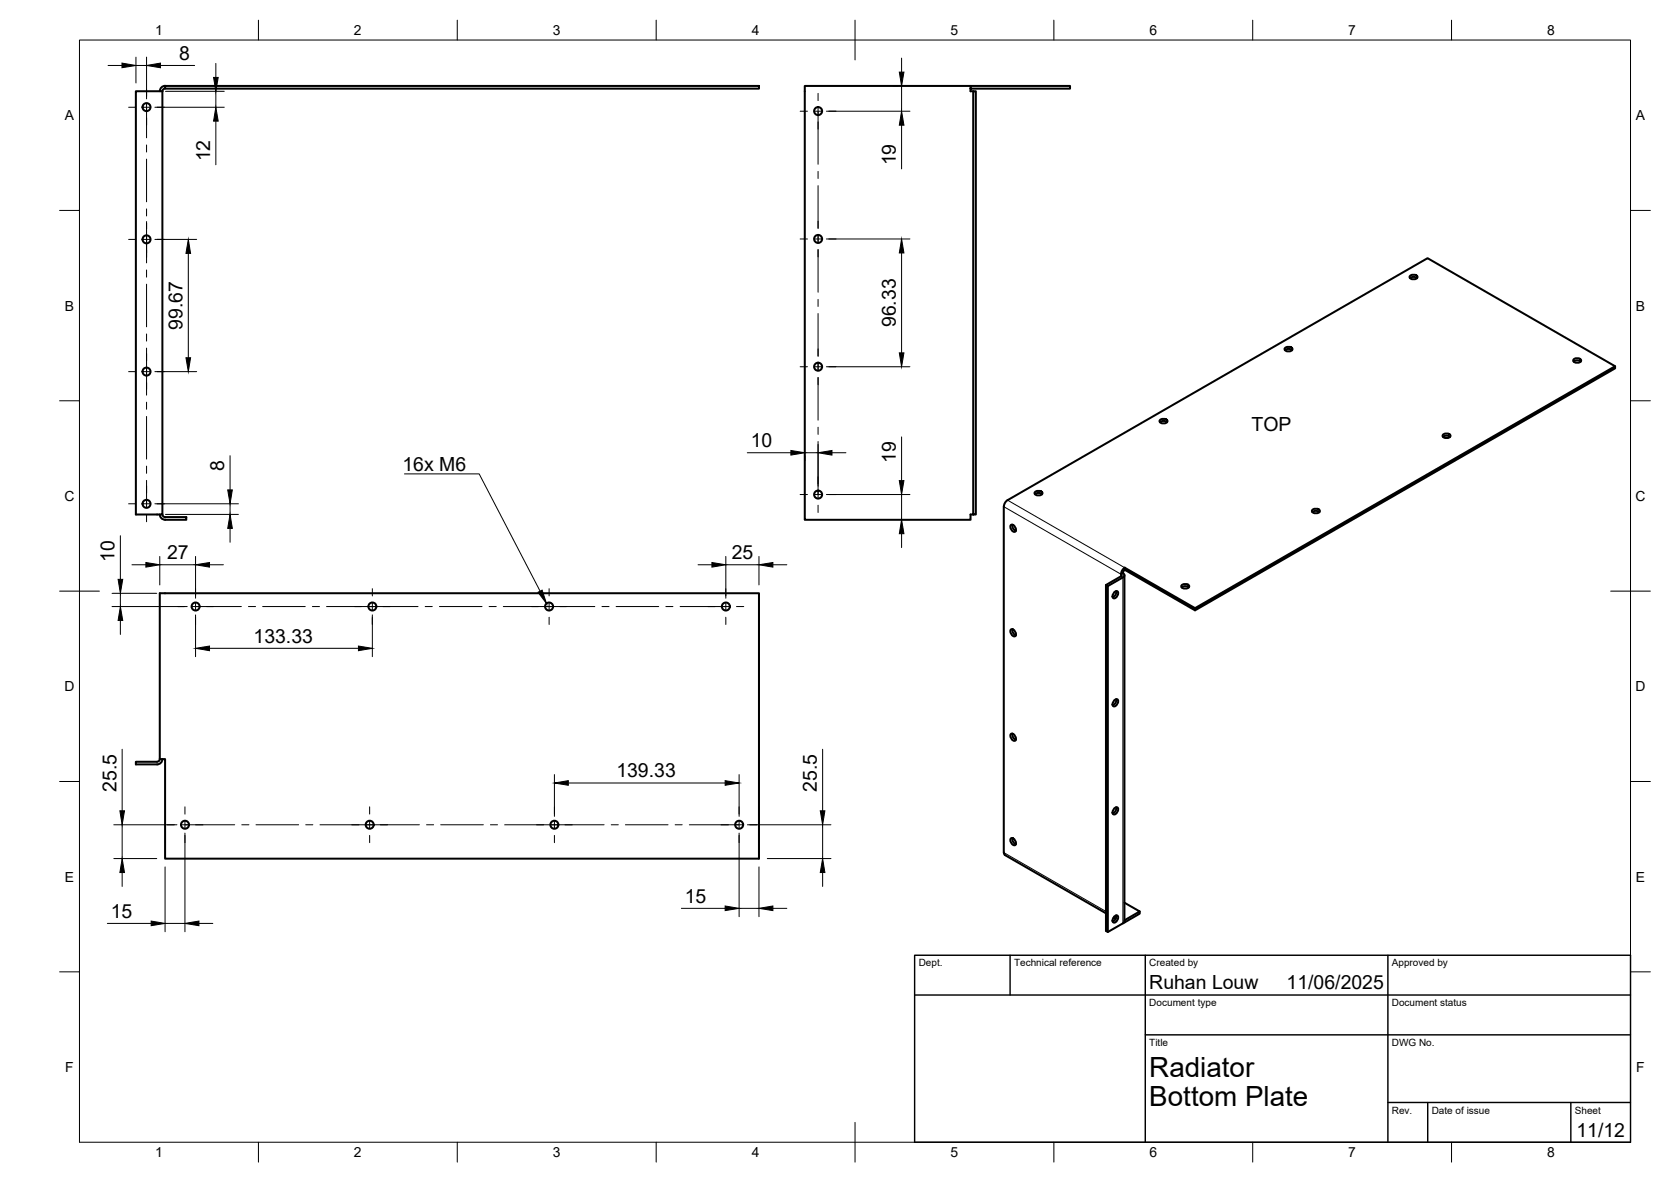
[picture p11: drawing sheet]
<svg xmlns="http://www.w3.org/2000/svg" width="420mm" height="297mm" viewBox="0 0 420 297" stroke-linecap="round" stroke-linejoin="round" font-family="sans-serif">
<!-- layer: Visible -->
<g fill="none" stroke="#000" stroke-width=".51">
<path d="M34.2 22.9h6.6v106.4h-6.6zM41.5 21.6h149.3v.7h-149.3zM41.5 21.6a1.33 1.33 0 0 0-1.3 1.3M41.5 22.3a.67 .67 0 0 0-.6 .6M244 22.3h25v-.7h-25v1.3h.7M244 21.6h-41.6v109h41.6v-1.3h1.4v-106.4h-.7v106.4M354.5 69.4l.9-.4a.73 .73 0 0 1 1 .8l-1 .4a.73 .73 0 0 1-.9-.8zM354.5 69.9l.9-.3 .9 .3M323.1 87.5l.9-.3a.73 .73 0 0 1 .9 .8l-.9 .3a.73 .73 0 0 1-.9-.8zM323.1 88l.9-.3 .9 .3M395.6 90.4l1-.4a.73 .73 0 0 1 .9 .8l-.9 .4a.73 .73 0 0 1-1-.8zM395.7 90.9l.9-.3 .9 .3"/>
<path d="M406.1 92l-47.2-27.1-105.6 60.8M291.6 105.6l1-.4a.73 .73 0 0 1 .9 .8l-.9 .4a.73 .73 0 0 1-1-.8zM291.7 106.1l.9-.3 .8 .3M362.8 109.3l.9-.4a.73 .73 0 0 1 .9 .8l-.9 .4a.73 .73 0 0 1-.9-.8zM362.8 109.8l.9-.3 .9 .3M40.2 129.3a1.33 1.33 0 0 0 1.3 1.3h5.3v-.7h-5.3a.67 .67 0 0 1-.6-.6M252.4 127.3v87l.3 .6M253.3 125.7l-.5 .5-.4 1.1M254.2 131.9a1.16 1.16 0 0 1 1.1 1.7 1.16 1.16 0 0 1-1.1-1.7zM254.6 131.9l.1 .9 .7 .6M260.2 123.7l.9-.4a.73 .73 0 0 1 1 .8l-1 .4a.73 .73 0 0 1-.9-.8zM260.2 124.2l.9-.3 .9 .3"/>
<path d="M329.9 128.2l1-.4a.73 .73 0 0 1 .9 .8l-.9 .4a.73 .73 0 0 1-1-.8zM330 128.7l.9-.3 .9 .3M40.2 149.1h150.6v66.7h-149.3v-25h-1.3zM254.2 158.2a1.16 1.16 0 0 1 1.1 1.7 1.16 1.16 0 0 1-1.1-1.7zM254.6 158.1l.1 .9 .7 .7M280.2 148.9l.8-.3a1.16 1.16 0 0 1-1.1 1.7 1.01 1.01 0 0 1 .3-1.4zM280.7 148.5l-.2 1-.7 .6M282.3 144l-.4 .3M282.4 144l.2 .3v.6l-4 2.4v86.9M282.7 144.6v86.9l-.4 .5-3.7 2.2-.5-.3v-86.9M282.8 142.7l17.7 10.1v.6l-17.7-10.2zM282.8 142.7l-.5 .5a1.35 1.35 0 0 0-.3 1.5l-3.9 2.3 .5 .3"/>
<path d="M282.8 143.2l-.5 .8M297.1 147.1l.9-.3a.73 .73 0 0 1 .9 .8l-.9 .3a.73 .73 0 0 1-.9-.8zM297.1 147.6l.9-.3 .9 .3M300.5 152.8l105.6-60.8v.6l-105.6 60.8M280.2 176l.8-.3a1.16 1.16 0 0 1-1.1 1.8 1.01 1.01 0 0 1 .3-1.5zM280.7 175.7l-.2 .9-.7 .6M40.2 190.8a.67 .67 0 0 1-.7 .6h-5.3v.7h5.3a1.33 1.33 0 0 0 1.3-1.3M254.2 184.4a1.16 1.16 0 0 1 1.1 1.7 1.16 1.16 0 0 1-1.1-1.7zM254.6 184.4l.1 .9 .7 .6M252.7 214.9l25.4 14.6M254.2 210.6a1.16 1.16 0 0 1 1.1 1.8 1.16 1.16 0 0 1-1.1-1.8zM254.6 210.6l.1 .9 .7 .6"/>
<path d="M280.2 203.2l.8-.3a1.16 1.16 0 0 1-1.1 1.7 1.01 1.01 0 0 1 .3-1.4zM280.7 202.9l-.2 .9-.7 .6M280 230.6l.5 .3M280.2 230.3l.8-.2a1.16 1.16 0 0 1-1.1 1.7 1.01 1.01 0 0 1 .3-1.5zM280.7 230l-.2 1-.7 .6M282.7 226.9l3.9 2.2-3.8 2.1M282.8 231.2l-.1 .1M286.6 229.1v.5l-4 2.3"/>
<circle cx="36.8" cy="26.9" r="1.01"/>
<circle cx="205.7" cy="27.9" r="1.01"/>
<circle cx="36.8" cy="60.2" r="1.01"/>
<circle cx="205.7" cy="60" r="1.01"/>
<circle cx="36.8" cy="93.4" r="1.01"/>
<circle cx="205.7" cy="92.2" r="1.01"/>
<circle cx="36.8" cy="126.6" r="1.01"/>
<circle cx="205.7" cy="124.3" r="1.01"/>
<circle cx="49.2" cy="152.4" r="1.01"/>
<circle cx="93.6" cy="152.4" r="1.01"/>
<circle cx="138.1" cy="152.4" r="1.01"/>
<circle cx="182.5" cy="152.4" r="1.01"/>
<circle cx="46.5" cy="207.3" r="1.01"/>
<circle cx="93" cy="207.3" r="1.01"/>
<circle cx="139.4" cy="207.3" r="1.01"/>
<circle cx="185.9" cy="207.3" r="1.01"/>
</g>
<!-- layer: Visible Narrow -->
<path d="M252.4 127.3l29.5 17v.5l.4 .3v86.9M253.3 125.7l29.5 17M252.4 214.3l25.7 14.8M280.2 230.3l.4 .2M282.7 231.2l.1 .6" fill="none" stroke="#000" stroke-width=".25"/>
<!-- layer: BORDER -->
<g fill="none" stroke="#000" stroke-width=".25">
<path d="M20 10.1h390v276.9h-390zM65 5.1v5M115 5.1v5M165 5.1v5M215 5.1v10M265 5.1v5M315 5.1v5M365 5.1v5M15 52.9h5M410 52.9h5M15 100.7h5M410 100.7h5"/>
<path d="M15 148.6h10M405 148.6h10M15 196.4h5M410 196.4h5M15 244.2h5M410 244.2h5M65 287v5M115 287v5M165 287v5M215 282.1v9.9M265 287v5M315 287v5"/>
<path d="M365 287v5"/>
</g>
<!-- layer: TITLEBLOCK -->
<path d="M230 240.1h180v46.9h-180zM230 250h180M254 240.1v9.9M288 240.1v46.9M349 240.1v46.9M288 260.1h122M349 277.1h61M359 277.1v9.9M395 277.1v9.9" fill="none" stroke="#000" stroke-width=".36"/>
<!-- layer: Smart Centers -->
<g fill="none" stroke="#000" stroke-width=".25">
<path d="M32.3 27h1.9M35.9 27h1.8M36.9 22.4v1.9M36.9 26.1v8.5M36.9 36.4v1.8M36.9 40v10.7M39.5 27h1.8M201.2 27.9h1.8M204.8 27.9h1.8M205.7 23.5v1.8M205.7 27.1v14.2M208.4 27.9h1.8"/>
<path d="M36.9 52.5v1.8M36.9 55.7v10.4M205.7 43.1v1.8M205.7 46.7v10.7M205.7 59.1v1.8M32.3 60.2h1.9M35.9 60.2h1.8M36.9 67.8v1.8M36.9 71.4v10.7M39.5 60.2h1.8M201.2 60.1h1.8M204.8 60.1h1.8"/>
<path d="M205.7 62.7v10.7M205.7 75.2v1.8M205.7 78.8v10.7M208.4 60.1h1.8M32.3 93.4h1.9M35.9 93.4h1.8M36.9 83.9v1.8M36.9 87.5v11.8M39.5 93.4h1.8M201.2 92.2h1.8M204.8 92.2h1.8M205.7 91.3v1.8"/>
<path d="M205.7 94.9v10.7M208.4 92.2h1.8M36.9 101.1v1.8M36.9 104.7v10.7M36.9 117.1v1.8M205.7 107.4v1.8M205.7 110.9v14.3M32.3 126.6h1.9M35.9 126.6h1.8M36.9 120.7v6.8M36.9 129.3v1.8M39.5 126.6h1.8"/>
<path d="M201.2 124.3h1.8M204.8 124.3h1.8M205.7 127v1.8M208.4 124.3h1.8M44.7 152.4h1.8M48.3 152.4h12.4M49.2 147.9v1.9M49.2 151.5v1.8M49.2 155.1v1.8M62.5 152.4h1.8M66 152.4h10.8M78.5 152.4h1.8"/>
<path d="M82.1 152.4h23M93.6 147.9v1.9M93.6 151.5v1.8M93.6 155.1v1.8M106.9 152.4h1.8M110.5 152.4h10.7M123 152.4h1.8M126.6 152.4h23M138.1 147.9v1.9M138.1 151.5v1.8M138.1 155.1v1.8M151.4 152.4h1.7"/>
<path d="M154.9 152.4h10.7M167.4 152.4h1.8M171 152.4h12.4M182.5 147.9v1.9M182.5 151.5v1.8M182.5 155.1v1.8M185.2 152.4h1.8M42 207.3h1.8M45.6 207.3h13.4M46.5 202.8v1.8M46.5 206.4v1.8M46.5 209.9v1.9"/>
<path d="M60.8 207.3h1.8M64.4 207.3h10.7M76.9 207.3h1.8M80.5 207.3h25M92.9 202.8v1.8M92.9 206.4v1.8M92.9 209.9v1.9M107.3 207.3h1.7M110.8 207.3h10.7M123.3 207.3h1.8M126.9 207.3h25M139.4 202.8v1.8"/>
<path d="M139.4 206.4v1.8M139.4 209.9v1.9M153.7 207.3h1.8M157.2 207.3h10.8M169.8 207.3h1.7M173.3 207.3h13.4M185.8 202.8v1.8M185.8 206.4v1.8M185.8 209.9v1.9M188.5 207.3h1.8"/>
</g>
<!-- layer: FD_Dimensions -->
<g fill="none" stroke="#000" stroke-width=".25">
<path d="M27.2 16.5h3.5M34.2 14.4v6.5M34.2 16.5h2.7M36.9 14.4v10.5M40.3 16.5h8.6M54.3 15.9v3.6M226.7 14.6v3.5M38.9 27h17.5M41.6 23h14.8M54.3 23v4M54.3 30.4v11M207.8 27.9h21"/>
<path d="M224.6 21.6h1.2M226.7 21.6v6.3M226.7 31.5v10.9M38.9 60.2h10.5M47.3 63.7v26.2M207.8 60.1h21M226.7 63.6v25.1M38.9 93.4h10.5M207.8 92.2h21M57.8 114.5v8.6M187.9 113.8h11M202.4 114.5v1.4"/>
<path d="M202.4 113.8h3.3M205.7 111.7v10.5M209.2 113.8h3.5M226.7 109.8v11M30.3 134.6v11M38.9 126.6h21M40.2 139.8v7.2M41.6 129.3h18.3M49.2 139.8v10.5M57.8 126.6v2.7M57.8 132.8v3.5M182.5 139.8v10.5"/>
<path d="M190.8 139.8v7.2M207.8 124.3h21M226.6 130.6h2.2M226.7 124.3v6.3M226.7 134.1v3.5M28.2 152.4h18.9M28.2 149.1h11.2M30.3 149.1v3.3M30.3 155.9v3.5M33.2 141.9h3.5M40.2 141.9h9M49.2 154.5v10.5"/>
<path d="M52.7 141.9h3.5M93.6 154.5v10.5M175.5 141.9h3.5M182.5 141.9h8.3M194.3 141.9h3.5M52.7 162.9h37.4M30.7 188.3v15.5M139.4 194.7v10.5M142.9 196.8h39.4M185.8 194.7v10.5M206.8 188.3v15.5M28.6 215.8h10.8"/>
<path d="M28.6 207.3h15.9M30.7 207.3v8.5M30.7 219.3v3.5M41.5 217.9v16.3M46.5 209.4v24.8M185.8 209.4v21M187.9 207.3h21M190.8 217.9v12.5M192.9 215.8h16M206.8 207.3v8.5M206.8 219.3v3.5M27 232.1h11"/>
<path d="M41.5 232.1h5M50 232.1h3.5M171.3 228.3h11M185.8 228.3h5M194.3 228.3h3.5"/>
</g>
<g fill="#000" stroke="#000" stroke-width=".25">
<path d="M30.7 15.9l3.5 .6-3.5 .5zM36.9 16.5l3.4-.6v1.1zM53.7 19.5h1.2l-.6 3.5zM226.1 18.1h1.2l-.6 3.5zM54.3 27l.6 3.4h-1.2zM226.7 27.9l.6 3.6h-1.2zM47.3 60.2l.6 3.5h-1.1zM226.7 60.1l.6 3.5h-1.2zM46.8 89.9h1.1l-.6 3.5zM226.1 88.7h1.2l-.6 3.5zM198.9 113.2l3.5 .6-3.5 .6zM205.7 113.8l3.5-.6v1.2z"/>
<path d="M57.8 129.3l.6 3.5h-1.1zM57.3 123.1h1.1l-.6 3.5zM226.7 130.6l.6 3.5h-1.2zM226.1 120.8h1.2l-.6 3.5zM30.3 152.4l.6 3.5h-1.2zM29.7 145.6h1.2l-.6 3.5zM36.7 141.4l3.5 .5-3.5 .6zM49.2 141.9l3.5-.5v1.1zM179 141.4l3.5 .5-3.5 .6zM190.8 141.9l3.5-.5v1.1zM49.2 162.9l3.5-.5v1.1zM90.1 162.4l3.5 .5-3.5 .6z"/>
<path d="M139.4 196.8l3.5-.6v1.1zM182.3 196.2l3.5 .6-3.5 .5zM30.7 215.8l.6 3.5h-1.2zM30.1 203.8h1.2l-.6 3.5zM206.8 215.8l.6 3.5h-1.2zM206.2 203.8h1.2l-.6 3.5zM38 231.5l3.5 .6-3.5 .5zM46.5 232.1l3.5-.6v1.1zM182.3 227.7l3.5 .6-3.5 .5zM190.8 228.3l3.5-.6v1.1z"/>
</g>
<!-- layer: Hole Notes -->
<path d="M135.3 148.8l1-.5 1.1 3.4z" fill="#000" stroke="#000" stroke-width=".25"/>
<path d="M101.7 119.1h18.8l15.3 29.5" fill="none" stroke="#000" stroke-width=".25"/>
<g font-size="7">
<text x="289" y="270.6">Radiator</text>
<text x="289" y="278.1">Bottom Plate</text>
</g>
<g font-size="4.9">
<text x="45" y="15">8</text>
<text x="52.9" y="40.5" transform="rotate(-90 52.9 40.5)">12</text>
<text x="225.2" y="41.6" transform="rotate(-90 225.2 41.6)">19</text>
<text x="45.9" y="82.9" transform="rotate(-90 45.9 82.9)">99.67</text>
<text x="225.2" y="82.2" transform="rotate(-90 225.2 82.2)">96.33</text>
<text x="188.8" y="112.3">10</text>
<text x="314.7" y="108.3">TOP</text>
<text x="56.4" y="118.4" transform="rotate(-90 56.4 118.4)">8</text>
<text x="101.2" y="118.4">16x M6</text>
<text x="225.2" y="116.4" transform="rotate(-90 225.2 116.4)">19</text>
<text x="28.8" y="141.2" transform="rotate(-90 28.8 141.2)">10</text>
<text x="42" y="140.5">27</text>
<text x="184" y="140.5">25</text>
<text x="63.8" y="161.5">133.33</text>
<text x="155" y="195.3">139.33</text>
<text x="29.3" y="199" transform="rotate(-90 29.3 199)">25.5</text>
<text x="205.4" y="199" transform="rotate(-90 205.4 199)">25.5</text>
<text x="172.2" y="226.8">15</text>
<text x="27.9" y="230.6">15</text>
<text x="289" y="248.5">Ruhan Louw</text>
<text x="323.5" y="248.5">11/06/2025</text>
<text x="396.4" y="285.7">11/12</text>
</g>
<g font-size="3.5">
<text x="39" y="8.8">1</text>
<text x="89" y="8.8">2</text>
<text x="139" y="8.8">3</text>
<text x="189" y="8.8">4</text>
<text x="239" y="8.8">5</text>
<text x="289" y="8.8">6</text>
<text x="339" y="8.8">7</text>
<text x="389" y="8.8">8</text>
<text x="16.3" y="30.2">A</text>
<text x="411.3" y="30.2">A</text>
<text x="16.3" y="78">B</text>
<text x="411.3" y="78">B</text>
<text x="16.2" y="125.9">C</text>
<text x="411.2" y="125.9">C</text>
<text x="16.2" y="173.7">D</text>
<text x="411.2" y="173.7">D</text>
<text x="16.3" y="221.6">E</text>
<text x="411.3" y="221.6">E</text>
<text x="16.4" y="269.4">F</text>
<text x="411.4" y="269.4">F</text>
<text x="39" y="290.8">1</text>
<text x="89" y="290.8">2</text>
<text x="139" y="290.8">3</text>
<text x="189" y="290.8">4</text>
<text x="239" y="290.8">5</text>
<text x="289" y="290.8">6</text>
<text x="339" y="290.8">7</text>
<text x="389" y="290.8">8</text>
</g>
<g font-size="2.5">
<text x="231" y="242.9">Dept.</text>
<text x="255" y="242.9">Technical reference</text>
<text x="289" y="242.9">Created by</text>
<text x="350" y="242.9">Approved by</text>
<text x="289" y="252.8">Document type</text>
<text x="350" y="252.8">Document status</text>
<text x="289" y="262.9">Title</text>
<text x="350" y="262.9">DWG No.</text>
<text x="350" y="279.9">Rev.</text>
<text x="360" y="279.9">Date of issue</text>
<text x="396" y="279.9">Sheet</text>
</g>
</svg>
